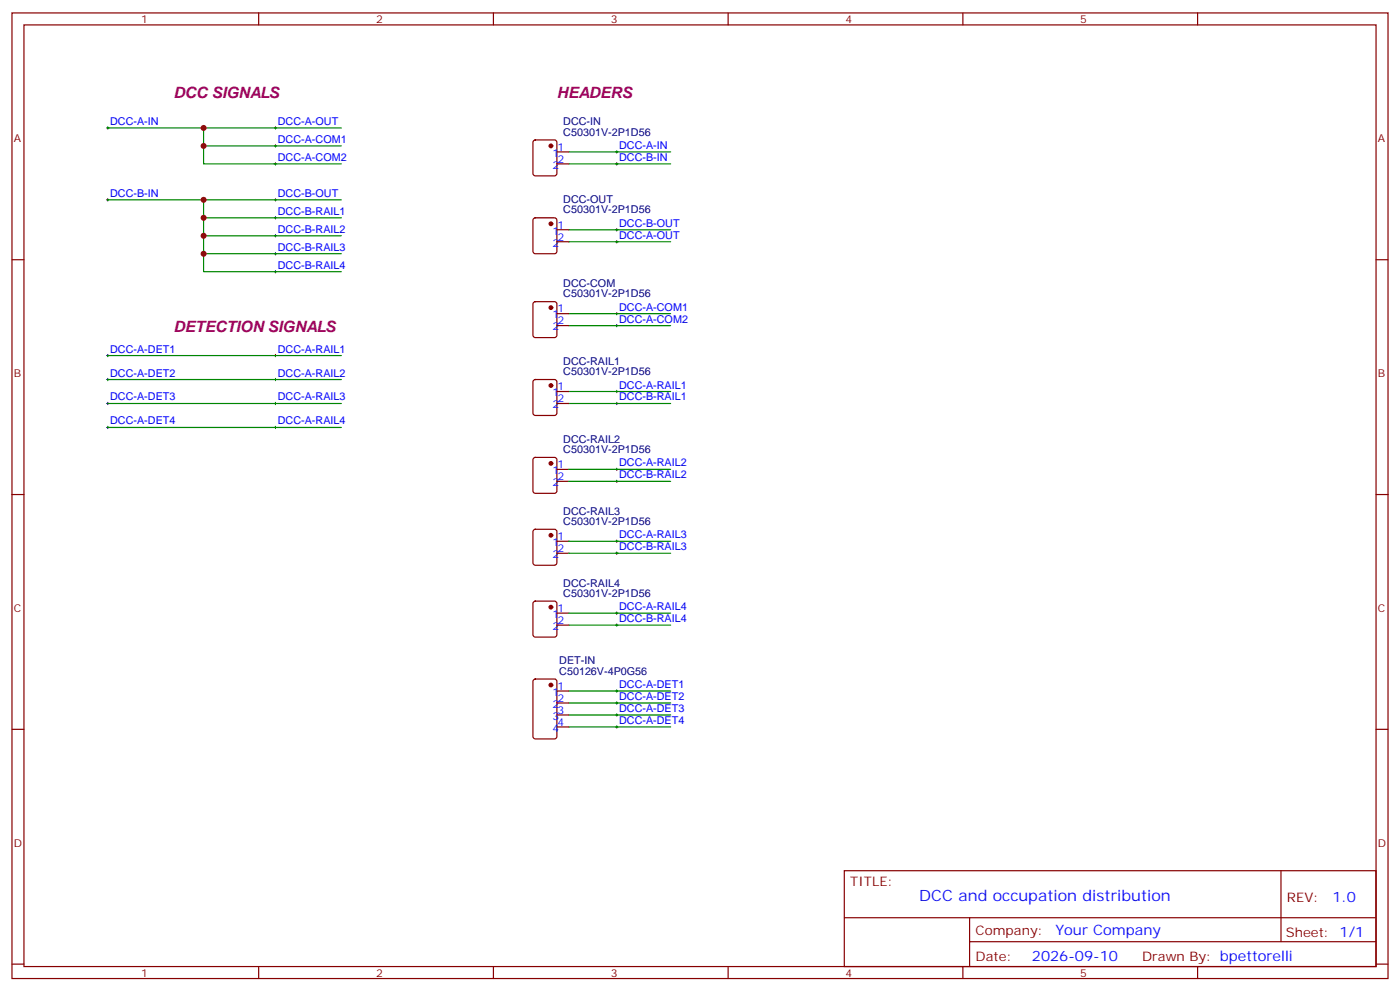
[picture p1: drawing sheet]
<svg xmlns="http://www.w3.org/2000/svg" width="412mm" height="292mm" viewBox="0 0 412 292" stroke-linecap="round" stroke-linejoin="round" font-family="sans-serif">
<g fill="none" stroke="#870000" stroke-width=".35">
<path d="M3.5 3.8h405.4v284.3h-405.4zM7.1 7.3h398.2v277.3h-398.2zM76.2 3.8v3.5M145.3 3.8v3.5M214.5 3.8v3.5M283.6 3.8v3.5M352.8 3.8v3.5M157.2 41.4l.5-.2h5.6l.7 .4v9.5l-.4 .6-5.9 .1-.7-.5v-9.4zM164 44.7h3.6M164 48.3h3.6M3.5 76.5h3.6M157.2 64.3l.5-.2h5.6l.7 .5v9.4l-.4 .7h-5.9l-.7-.4v-9.5z"/>
<path d="M164 67.7h3.6M164 71.2h3.6M405.3 76.5h3.6M157.2 89l.5-.2h5.6l.7 .5v9.4l-.4 .7h-5.9l-.7-.4v-9.5zM164 92.4h3.6M164 95.9h3.6M157.2 112l.5-.2h5.6l.7 .4v9.4l-.4 .7h-5.9l-.7-.4v-9.4zM164 115.3h3.6M164 118.8h3.6M157.2 134.9l.5-.2h5.6l.7 .4v9.5l-.4 .6-5.9 .1-.7-.5v-9.4zM164 138.2h3.6M3.5 145.6h3.6"/>
<path d="M157.2 156.1l.5-.2h5.6l.7 .4v9.4l-.4 .7h-5.9l-.7-.4v-9.4zM164 141.7h3.6M164 159.4h3.6M405.3 145.6h3.6M157.2 177.2l.5-.2h5.6l.7 .5v9.4l-.4 .7h-5.9l-.7-.5v-9.4zM164 162.9h3.6M164 180.6h3.6M164 184.1h3.6M3.5 214.8h3.6M157.2 200.2l.5-.2h5.6l.7 .4v16.5l-.4 .6-5.9 .1-.7-.5v-16.4zM164 203.5h3.6M164 207h3.6"/>
<path d="M164 210.5h3.6M164 214.1h3.6M405.3 214.8h3.6M248.7 256.4h156.6v28.2h-156.6zM377.3 256.4v20.9M248.7 270.2h156.5M285.6 277.3h119.6M285.6 270.2v14.2M3.5 283.9h3.6M76.2 284.6v3.5M145.3 284.6v3.5M214.5 284.6v3.5"/>
<path d="M283.6 284.6v3.5M352.8 284.6v3.5M405.3 283.9h3.6"/>
</g>
<g fill="none" stroke="#008700" stroke-width=".35">
<path d="M31.7 37.7h68.8M60 37.7v5.3h40.5M31.7 58.8h68.8M60 43v5.3h40.5M60 58.8v5.3h40.5M167.6 44.7h30M167.6 48.3h30M60 64.1v5.3h40.5M60 69.4v5.3h40.5M60 74.7v5.3h40.5M167.6 67.7h30M167.6 71.2h30"/>
<path d="M167.6 95.9h30M167.6 92.4h30M31.7 104.7h68.8M31.7 111.8h68.8M31.7 118.8h68.8M167.6 118.8h30M167.6 115.3h30M31.7 125.9h68.8M167.6 138.2h30M167.6 141.7h30M167.6 159.4h30M167.6 162.9h30"/>
<path d="M167.6 180.6h30M167.6 184.1h30M167.6 203.5h30M167.6 207h30M167.6 210.5h30M167.6 214.1h30"/>
</g>
<g fill="none" stroke="#000" stroke-width=".29">
<path d="M31.4 37.7h.7M31.7 37.3v.7M80.8 37.7h.7M81.1 37.3v.7M31.4 58.8h.7M31.7 58.5v.7M80.8 43h.7M80.8 48.3h.7M80.8 58.8h.7M81.1 42.6v.7M81.1 47.9v.7M81.1 58.5v.7"/>
<path d="M181.3 48.3h.7M181.3 44.7h.7M181.7 44.4v.7M181.7 47.9v.7M80.8 64.1h.7M80.8 69.4h.7M80.8 74.7h.7M81.1 63.8v.7M81.1 69.1v.7M81.1 74.4v.7M81.1 79.7v.7M181.3 71.2h.7"/>
<path d="M181.3 67.7h.7M181.7 67.3v.7M181.7 70.8v.7M80.8 80h.7M181.3 92.4h.7M181.3 95.9h.7M181.7 92v.7M181.7 95.5v.7M31.4 104.7h.7M31.4 111.8h.7M31.4 118.8h.7M31.7 104.4v.7"/>
<path d="M31.7 111.4v.7M31.7 118.5v.7M80.8 104.7h.7M80.8 111.8h.7M80.8 118.8h.7M81.1 104.4v.7M81.1 111.4v.7M81.1 118.5v.7M181.3 118.8h.7M181.3 115.3h.7M181.7 114.9v.7M181.7 118.5v.7"/>
<path d="M31.4 125.9h.7M31.7 125.5v.7M80.8 125.9h.7M81.1 125.5v.7M181.3 138.2h.7M181.7 137.9v.7M181.3 141.7h.7M181.3 159.4h.7M181.7 141.4v.7M181.7 159v.7M181.3 162.9h.7M181.7 162.6v.7"/>
<path d="M181.3 184.1h.7M181.3 180.6h.7M181.7 180.2v.7M181.7 183.7v.7M181.3 203.5h.7M181.3 207h.7M181.3 210.5h.7M181.3 214.1h.7M181.7 203.1v.7M181.7 206.7v.7M181.7 210.2v.7M181.7 213.7v.7"/>
</g>
<g fill="#870000" stroke="#870000" stroke-width=".35">
<circle cx="162.3" cy="43" r=".53"/>
<circle cx="162.3" cy="65.9" r=".53"/>
<circle cx="162.3" cy="90.6" r=".53"/>
<circle cx="162.3" cy="113.5" r=".53"/>
<circle cx="162.3" cy="136.5" r=".53"/>
<circle cx="162.3" cy="157.6" r=".53"/>
<circle cx="162.3" cy="178.8" r=".53"/>
<circle cx="162.3" cy="201.7" r=".53"/>
</g>
<g fill="#c00">
<circle cx="60" cy="37.7" r=".88"/>
<circle cx="60" cy="43" r=".88"/>
<circle cx="60" cy="64.1" r=".88"/>
<circle cx="60" cy="58.8" r=".88"/>
<circle cx="60" cy="69.4" r=".88"/>
<circle cx="60" cy="74.7" r=".88"/>
</g>
<g font-size="4.6" fill="#906">
<text x="51.2" y="28.9">DCC SIGNALS</text>
<text x="164" y="28.9">HEADERS</text>
<text x="51.2" y="97.6">DETECTION SIGNALS</text>
</g>
<text font-size="4.6" fill="#00f" x="270.8" y="265.4">DCC and occupation distribution</text>
<g font-size="4.2" fill="#00f">
<text x="392.5" y="265.7">1.0</text>
<text x="310.9" y="275.2">Your Company</text>
<text x="304" y="283">2026-09-10</text>
</g>
<g font-size="3.9" fill="#800">
<text x="250.5" y="261">TITLE:</text>
<text x="379.1" y="265.7">REV:</text>
<text x="287.4" y="275.2">Company:</text>
<text x="378.7" y="275.8">Sheet: 1/1</text>
<text x="287.4" y="282.9">Date:</text>
<text x="336.4" y="282.9">Drawn By: bpettorelli</text>
</g>
<g font-size="3.2" fill="#800">
<text x="41.6" y="6.8">1</text>
<text x="110.8" y="6.8">2</text>
<text x="179.9" y="6.8">3</text>
<text x="249.1" y="6.8">4</text>
<text x="318.2" y="6.8">5</text>
<text x="4.1" y="41.9">A</text>
<text x="405.9" y="41.9">A</text>
<text x="4.1" y="111.1">B</text>
<text x="405.9" y="111.1">B</text>
<text x="4.1" y="180.2">C</text>
<text x="405.9" y="180.2">C</text>
<text x="4.1" y="249.3">D</text>
<text x="405.9" y="249.3">D</text>
<text x="41.6" y="287.6">1</text>
<text x="110.8" y="287.6">2</text>
<text x="179.9" y="287.6">3</text>
<text x="249.1" y="287.6">4</text>
<text x="318.2" y="287.6">5</text>
</g>
<g font-size="3.2" fill="#00f">
<text x="32.5" y="36.8">DCC-A-IN</text>
<text x="81.8" y="36.8">DCC-A-OUT</text>
<text x="81.8" y="42.1">DCC-A-COM1</text>
<text x="81.8" y="47.4">DCC-A-COM2</text>
<text x="162.7" y="46.1">1</text>
<text x="164.2" y="44.4">1</text>
<text x="164.2" y="47.9">2</text>
<text x="182.4" y="43.9">DCC-A-IN</text>
<text x="182.4" y="47.4">DCC-B-IN</text>
<text x="162.7" y="49.7">2</text>
<text x="32.5" y="58">DCC-B-IN</text>
<text x="81.8" y="58">DCC-B-OUT</text>
<text x="81.8" y="63.3">DCC-B-RAIL1</text>
<text x="81.8" y="68.5">DCC-B-RAIL2</text>
<text x="162.7" y="69.1">1</text>
<text x="164.2" y="67.3">1</text>
<text x="164.2" y="70.8">2</text>
<text x="182.4" y="70.3">DCC-A-OUT</text>
<text x="182.4" y="66.8">DCC-B-OUT</text>
<text x="81.8" y="73.8">DCC-B-RAIL3</text>
<text x="162.7" y="72.6">2</text>
<text x="81.8" y="79.1">DCC-B-RAIL4</text>
<text x="162.7" y="93.8">1</text>
<text x="164.2" y="92">1</text>
<text x="164.2" y="95.5">2</text>
<text x="182.4" y="91.5">DCC-A-COM1</text>
<text x="182.4" y="95">DCC-A-COM2</text>
<text x="162.7" y="97.3">2</text>
<text x="32.5" y="103.8">DCC-A-DET1</text>
<text x="81.8" y="103.8">DCC-A-RAIL1</text>
<text x="32.5" y="110.9">DCC-A-DET2</text>
<text x="81.8" y="110.9">DCC-A-RAIL2</text>
<text x="32.5" y="117.9">DCC-A-DET3</text>
<text x="81.8" y="117.9">DCC-A-RAIL3</text>
<text x="162.7" y="116.7">1</text>
<text x="164.2" y="114.9">1</text>
<text x="164.2" y="118.5">2</text>
<text x="182.4" y="114.4">DCC-A-RAIL1</text>
<text x="182.4" y="117.9">DCC-B-RAIL1</text>
<text x="32.5" y="125">DCC-A-DET4</text>
<text x="81.8" y="125">DCC-A-RAIL4</text>
<text x="162.7" y="120.2">2</text>
<text x="164.2" y="137.9">1</text>
<text x="182.4" y="137.3">DCC-A-RAIL2</text>
<text x="162.7" y="139.6">1</text>
<text x="162.7" y="143.2">2</text>
<text x="164.2" y="141.4">2</text>
<text x="182.4" y="140.9">DCC-B-RAIL2</text>
<text x="162.7" y="160.8">1</text>
<text x="164.2" y="159">1</text>
<text x="182.4" y="158.5">DCC-A-RAIL3</text>
<text x="162.7" y="164.3">2</text>
<text x="164.2" y="162.6">2</text>
<text x="182.4" y="162">DCC-B-RAIL3</text>
<text x="182.4" y="179.7">DCC-A-RAIL4</text>
<text x="162.7" y="182">1</text>
<text x="162.7" y="185.5">2</text>
<text x="164.2" y="180.2">1</text>
<text x="164.2" y="183.7">2</text>
<text x="182.4" y="183.2">DCC-B-RAIL4</text>
<text x="164.2" y="203.1">1</text>
<text x="182.4" y="202.6">DCC-A-DET1</text>
<text x="162.7" y="204.9">1</text>
<text x="162.7" y="208.4">2</text>
<text x="164.2" y="206.7">2</text>
<text x="182.4" y="206.1">DCC-A-DET2</text>
<text x="182.4" y="209.7">DCC-A-DET3</text>
<text x="162.7" y="211.9">3</text>
<text x="162.7" y="215.5">4</text>
<text x="164.2" y="210.2">3</text>
<text x="164.2" y="213.7">4</text>
<text x="182.4" y="213.2">DCC-A-DET4</text>
</g>
<g font-size="3.2" fill="#000080">
<text x="165.9" y="36.9">DCC-IN</text>
<text x="165.9" y="39.9">C50301V-2P1D56</text>
<text x="165.9" y="59.8">DCC-OUT</text>
<text x="165.9" y="62.9">C50301V-2P1D56</text>
<text x="165.9" y="84.5">DCC-COM</text>
<text x="165.9" y="87.6">C50301V-2P1D56</text>
<text x="165.9" y="107.5">DCC-RAIL1</text>
<text x="165.9" y="110.5">C50301V-2P1D56</text>
<text x="165.9" y="130.4">DCC-RAIL2</text>
<text x="165.9" y="133.4">C50301V-2P1D56</text>
<text x="165.9" y="151.6">DCC-RAIL3</text>
<text x="165.9" y="154.6">C50301V-2P1D56</text>
<text x="165.9" y="172.7">DCC-RAIL4</text>
<text x="165.9" y="175.8">C50301V-2P1D56</text>
<text x="164.7" y="195.7">DET-IN</text>
<text x="164.7" y="198.8">C50126V-4P0G56</text>
</g>
</svg>
